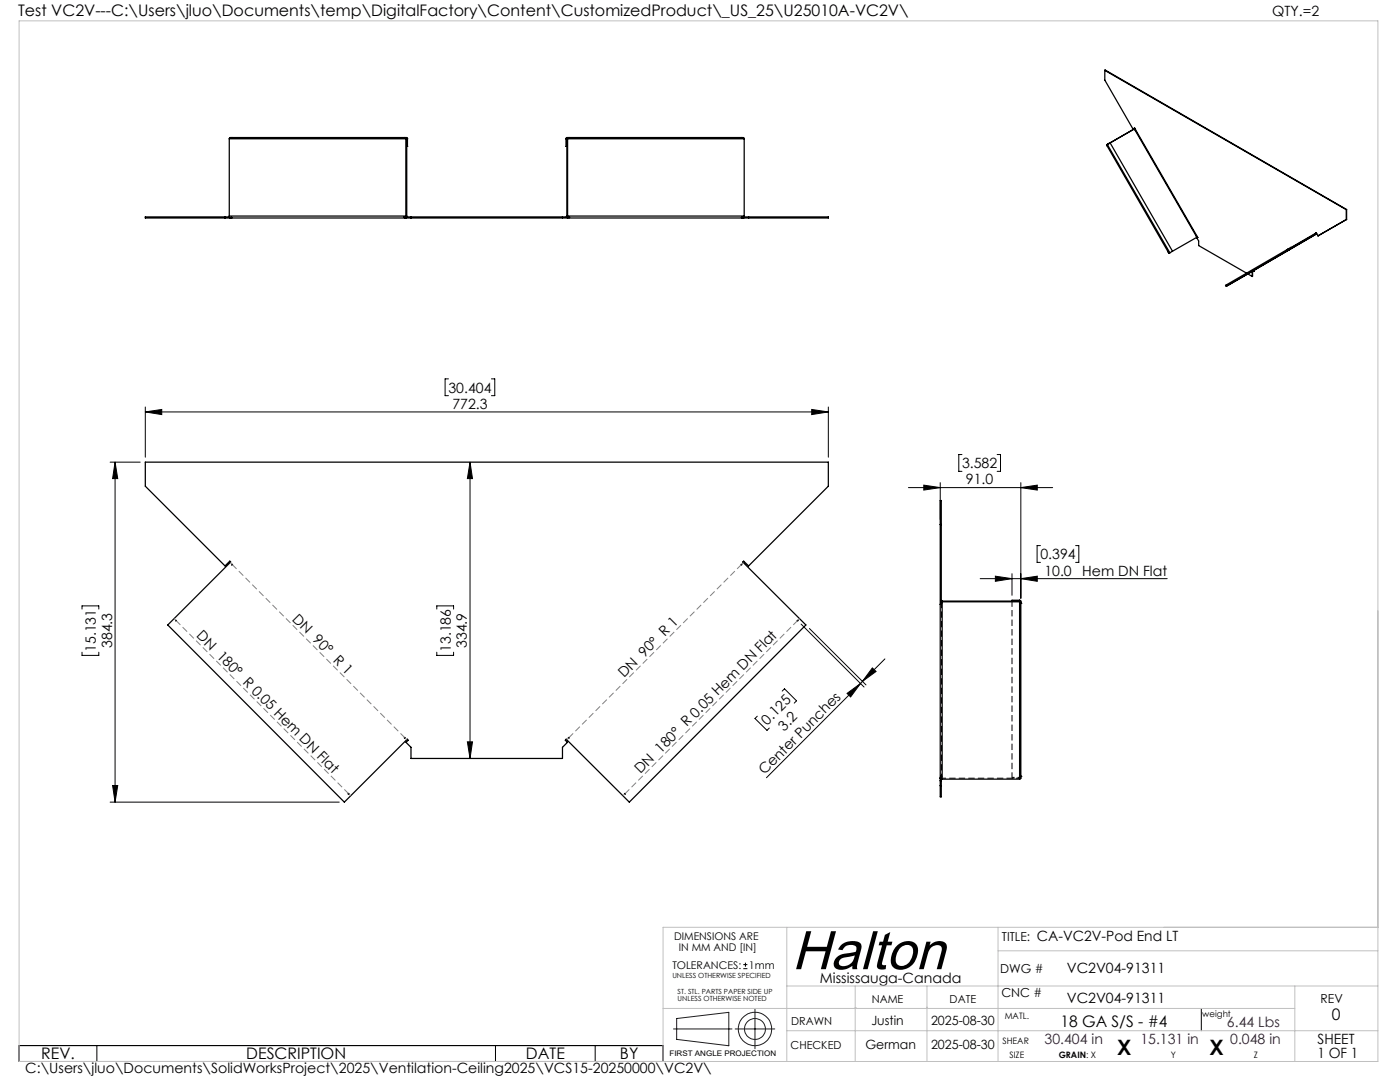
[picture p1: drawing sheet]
<svg xmlns="http://www.w3.org/2000/svg" width="279mm" height="216mm" viewBox="0 0 279 216" stroke-linecap="round" stroke-linejoin="round" font-family="sans-serif">
<g fill="none" stroke="#000" stroke-width=".25">
<path d="M220.5 14v2l5.6 9.7 .3-.2 .1 .1M220.5 14l48.2 27.8M45.8 27.7h35.5M45.8 27.7v15.4M81.2 27.7h.1M81.2 27.4h-35.3l-.1 .3M81.2 29.2h.1M81.2 27.7v15.4M81.3 27.7l-.1-.3-.2 .1v15.8M81.3 27.7v1.5h-.1M113 27.7l.1-.3 .2 .2-.1 15.7M113 27.7h35.5"/>
<path d="M113 27.7v1.5h.1M113.1 29.2v-1.5v15.4M113.1 27.4h.4M113.6 27.4h34.3M148 27.4l.1 .1zM148 27.4h.3l.2 .3M148.5 27.7v15.4M220.8 28.9l12.5 21.7 .2-.2M220.9 28.9h.1M221 29.1h.1M221 28.8l-.1 .1M221 28.8l12.5 21.6"/>
<path d="M221.5 28.5l-.5 .3M221.5 28.5l12.5 21.6M221.5 28.5l-.6 .4M226.3 25.8l-5.4 3.1M226.4 25.7l12.5 21.6M226.4 25.7l-5.5 3.2M226.4 25.7l-.1 .1M226.5 25.6l-.1 .1M226.5 25.6l-.2 .2M226.5 25.6l12.5 21.7M226.6 25.9h.1M44.9 43.3v.2"/>
<path d="M45.8 43.1l.2 .4M45.8 43.1h35.4M45.8 43.3h-16.8v.2h136.3v-.2h-16.8M45.9 43.4v.1M46.2 43.3l.1 .2zM80.6 43.3l.2 .2zM81 43.3h32.2M81 43.3v.2M81.2 43.1l.1 .2M82 43.3v.2M112.3 43.3v.2M113.1 43.1l-.1 .2"/>
<path d="M113.1 43.1h35.4M113.2 43.3v.2M113.6 43.4l.1-.1-.2 .2zM148.1 43.3l-.1 .2zM148.4 43.4v.1M148.5 43.1v.3l-.3 .1M149.4 43.3v.2M233.2 50.3h.1M234 50.1l-.5 .3M238.7 47.1h.1M238.9 47.5l.3 .6v.9l9.6 5.5M238.9 47.3l-4.9 2.8"/>
<path d="M239 47.3h-.1M239 47.3v.1M239 47.4l-.1 .1M244.7 56.9l.1 .1zM249 54.6l.9 .6M249.9 54.3v.9M250.2 54h.1M250.2 54l-5.4 3.1M250.3 53.9v.1M250.3 54l-.4 .3M256.9 49.8l.1 .2zM257.1 49.7l-12.4 7.2-.1 .1 .2 .1"/>
<path d="M257.1 49.7l.1 .2-.1-.1M257.1 49.7v.1M257.1 49.7l.5-.3 .1 .1-.6 .3M257.1 49.8h.1M262.5 46.7h.1M262.6 46.6l.1 .1M262.6 46.6l-5.5 3.2M262.6 46.5v.1M262.6 46.5l.4 .6M262.6 46.5l-4.9 2.9M262.7 46.7l-17.9 10.4M262.7 46.7l-12.5 7.3"/>
<path d="M262.7 46.5v.2M263.1 47l-.1 .1M268.7 41.8v2M268.7 43.8l-5.7 3.3M268.7 41.8h.1M29 92.2h136.3v4.8l-15.9 15.9-1-.9-.2 .1 12.6 12.6-35.2 35.4-12.6-12.6-.2 .2 .4 .4-.9 1v2.2h-30.3v-2.2l-1-1 .5-.4-.2-.2-12.6 12.6-35.2-35.4 12.5-12.6-.1-.1-1 .9-15.9-15.9zM187.6 104.7h.3M187.9 119.8l.1 .1M188 119.9v35.6M188 119.9h15.5M202 119.9h.1M203.5 119.8l.2 .1-.1 .2h-15.7"/>
<path d="M203.5 119.9h.1M203.5 119.8v35.7M203.5 119.8h-1.5v.1M203.7 119.9v.5v-.1M187.6 120.6h.3v-20.7h-.3v59.1h.3v-3.6M187.9 120.5h.1M203.7 120.4h.1M203.7 120.4v34.5M80.7 147.2h.2zM124.7 158.3v.2zM187.6 155.2l.4 .3M187.6 155.8h.3"/>
<path d="M187.6 155.4h.1M187.6 156.8h.3M187.7 154.9l.2 .1zM188 155.5h15.5M203.7 154.9h.1M203.7 154.9v.4l-.2 .2"/>
<circle cx="46.3" cy="112.7" r=".08"/>
<circle cx="148" cy="112.7" r=".07"/>
<circle cx="35.1" cy="123.8" r=".06"/>
<circle cx="159.2" cy="123.9" r=".08"/>
<circle cx="69.6" cy="158.4" r=".07"/>
<circle cx="113.5" cy="147.2" r=".06"/>
</g>
<g fill="none" stroke="#000" stroke-width=".2" stroke-dasharray="1.3 .6" stroke-linecap="butt">
<path d="M187.7 119.6h.2M187.9 119.8h-.2M187.9 120.1l-.2-.3M187.9 120.5l-.2-.2 .2 .1M187.9 120.5l.1-.2M187.9 120.2l-.2 .1M203.5 120.3v-.4M203.5 120.4h.2M203.7 120.2l-.2 .1M203.7 120.2v.1M203.7 120.3v-.1M187.8 155.3h.1"/>
<path d="M187.9 155.2l.2 .1M187.9 155.3v.1M187.9 155.2h-.2M187.9 155.2v.1M187.9 155l.1-.1M187.9 154.8l-.2 .1M203.5 155.3v-.4M203.5 154.9l.2 .1M203.7 154.8h-.2M203.7 154.8v.1M203.7 155.3l-.2-.2"/>
</g>
<path d="M187.9 155.2v-34.6M203.5 155.3h-15.4M203.5 154.9v-34.5" fill="none" stroke="#000" stroke-width=".2" stroke-dasharray="1.3 .6" stroke-dashoffset=".5" stroke-linecap="butt"/>
<path d="M202 155.3h1.5M202 155.1h1.5" fill="none" stroke="#000" stroke-width=".2" stroke-dasharray="1.3 .6" stroke-dashoffset=".8" stroke-linecap="butt"/>
<path d="M202 119.9v35.4" fill="none" stroke="#000" stroke-width=".2" stroke-dasharray="1.3 .6" stroke-dashoffset=".1" stroke-linecap="butt"/>
<g fill="none" stroke="#000" stroke-width=".2">
<path d="M89.5 75.6h-.7v3.4h.7M98.1 75.6h.6v3.4h-.6M22 92.2h6M23 92.2l.5 3.3h-1zM23 92.2v67.9M29 82.2l3.3-.5v1zM29 81.2v10M29 82.2h136.3M93.8 92.2l.5 3.3h-1zM93.8 92.2v59.1M162 81.7l3.3 .5-3.3 .5zM165.3 81.2v10"/>
<path d="M181.3 97.3h28.8M184.4 96.8l3.2 .5-3.2 .5zM187.6 96.3v7.4M192 90.7h-.7v3.4h.7M199 90.7h.7v3.4h-.7M203.7 97.3l3.3-.5v1zM203.7 96.3v23.1M195.6 115.5h37.3M198.6 115l3.4 .5-3.4 .5zM202 114.5v4.3M203.7 115.5l3.3-.5v1zM207.6 108.9h-.6v3.3h.6"/>
<path d="M214.7 108.9h.6v3.3h-.6M16.4 121.5v-.6h3.3v.6M16.4 130.1v.7h3.3v-.7M87.2 130.1v.7h3.3v-.7M87.2 121.5v-.6h3.3v.6M156.1 137.9l.5-.5 2.4 2.4-.5 .5M159.9 124.5l12.5 12.6M161.5 125.4l11.3 11.3M169.1 138.4l2.6-2-1.9 2.7zM171.7 136.4l-18.7 18.8M172.1 136l-.4 .4M174.1 133.3l.7 .7-2.7 2z"/>
<path d="M176.6 131.5l-4.5 4.5M22.5 156.7h1l-.5 3.4zM93.3 148h1l-.5 3.3zM151.1 142.9l-.4 .5 2.4 2.3 .4-.4M22 160.1h45.7M148.3 193.3h.9M148.3 192.5h.9M148.8 192.1v.8M3.8 208.6h128.5v3.2h-128.5zM19.3 208.6v3.2M98.9 208.6v3.2M118.8 208.6v3.2"/>
<path d="M239.7 201.2v4.5"/>
</g>
<g fill="none" stroke="#191924" stroke-width=".2">
<path d="M134.4 205.3h11.7M135 203.2l10.5-1.2v6.7l-10.5-1.3zM146.7 205.3h7.9M150.7 201.4v7.9"/>
<circle cx="150.7" cy="205.3" r="2.09"/>
<circle cx="150.7" cy="205.3" r="3.3"/>
</g>
<path d="M46.3 112.6l-.3-.3M148.4 112.3l-.4 .3M35.1 123.8l-.4-.4M159.6 123.4l-.4 .4M70 158.8l-.4-.4M81.2 147.6l-.4-.3M113.5 147.3l-.4 .3M124.7 158.4l-.4 .4" fill="none" stroke="#808080" stroke-width=".2" stroke-dasharray="1.3 .6" stroke-linecap="butt"/>
<path d="M147.9 112.7l-34.3 34.5M159.1 123.9l-34.3 34.4M69.5 158.3l-34.3-34.4M80.7 147.2l-34.3-34.5" fill="none" stroke="#808080" stroke-width=".2" stroke-dasharray="1.3 .6" stroke-dashoffset=".1" stroke-linecap="butt"/>
<path d="M3.8 4.2h271.2v207.6h-271.2zM157 196.7h118M157 185v26.8M170.7 196.7v15.1M185 196.7v15.1M199.2 185v26.8M199.2 189.7h75.8M258.4 196.7v15.1M275 185h-142.7v26.8M132.3 201.2h126.1M157 205.7h118M170.7 201h.1" fill="none" stroke="#c0c0c0" stroke-width=".2"/>
<g fill="#000">
<path d="M29 82.2l3.3-.5v1zM162 81.7l3.3 .5-3.3 .5z"/>
<path d="M184.4 96.8l3.2 .5-3.2 .5zM203.7 97.3l3.3-.5v1zM198.6 115l3.4 .5-3.4 .5zM203.7 115.5l3.3-.5v1z"/>
<path d="M169.1 138.4l2.6-2-1.9 2.7zM174.1 133.3l.7 .7-2.7 2z"/>
<path d="M22.5 156.7h1l-.5 3.4zM23 92.2l.5 3.3h-1zM93.3 148h1l-.5 3.3zM93.8 92.2l.5 3.3h-1z"/>
</g>
<text font-size="11" x="158" y="193.4">Halton</text>
<g font-size="4.2">
<text x="223" y="210.4">X</text>
<text x="241.4" y="210.4">X</text>
</g>
<g font-size="3.2">
<text x="3.6" y="3.3">Test VC2V---C:\Users\jluo\Documents\temp\DigitalFactory\Content\CustomizedProduct\_US_25\U25010A-VC2V\</text>
<text x="265.8" y="203.5">0</text>
<text x="211.6" y="204.9">18 GA S/S - #4</text>
<text x="8.2" y="211.4">REV.</text>
<text x="49.2" y="211.4">DESCRIPTION</text>
<text x="105" y="211.4">DATE</text>
<text x="123.7" y="211.4">BY</text>
</g>
<g font-size="2.8">
<text x="253.9" y="3.3">QTY.=2</text>
<text x="89.5" y="78.3">30.404</text>
<text x="90.3" y="81.6">772.3</text>
<text x="192" y="93.4">3.582</text>
<text x="192.8" y="96.7">91.0</text>
<text x="207.7" y="111.6">0.394</text>
<text x="208.4" y="114.8">10.0</text>
<text x="216" y="114.8">Hem DN Flat</text>
<text x="58.2" y="123.7" transform="rotate(45 58.2 123.7)">DN 90° R 1</text>
<text x="19.1" y="130.1" transform="rotate(-90 19.1 130.1)">15.131</text>
<text x="22.4" y="129.3" transform="rotate(-90 22.4 129.3)">384.3</text>
<text x="39.1" y="126.9" transform="rotate(45 39.1 126.9)">DN 180° R 0.05 Hem DN Flat</text>
<text x="89.9" y="130.1" transform="rotate(-90 89.9 130.1)">13.186</text>
<text x="93.2" y="129.3" transform="rotate(-90 93.2 129.3)">334.9</text>
<text x="124.5" y="135.3" transform="rotate(-45 124.5 135.3)">DN 90° R 1</text>
<text x="153.1" y="144.8" transform="rotate(-45 153.1 144.8)">0.125</text>
<text x="156.5" y="146" transform="rotate(-45 156.5 146)">3.2</text>
<text x="127.8" y="154.4" transform="rotate(-45 127.8 154.4)">DN 180° R 0.05 Hem DN Flat</text>
<text x="152.6" y="154.7" transform="rotate(-45 152.6 154.7)">Center Punches</text>
<text x="206.9" y="187.8">CA-VC2V-Pod End LT</text>
<text x="163.6" y="196.1">Mississauga-Canada</text>
<text x="212.9" y="194.1">VC2V04-91311</text>
<text x="212.9" y="200.1">VC2V04-91311</text>
<text x="263" y="208.3">SHEET</text>
<text x="5" y="214.1">C:\Users\jluo\Documents\SolidWorksProject\2025\Ventilation-Ceiling2025\VCS15-20250000\VC2V\</text>
<text x="262.9" y="211.1">1 OF 1</text>
</g>
<g font-size="2.8" fill="#400040">
<text x="208.5" y="208.3">30.404 in</text>
<text x="227.6" y="208.3">15.131 in</text>
<text x="244.9" y="204.9">6.44 Lbs</text>
<text x="245.5" y="208.3">0.048 in</text>
</g>
<g font-size="2.5">
<text x="200" y="187.8">TITLE:</text>
<text x="199.6" y="194.1">DWG #</text>
<text x="199.9" y="198.9">CNC #</text>
<text x="263.5" y="200.1">REV</text>
<text x="172.7" y="209.3">German</text>
<text x="173.9" y="204.6">Justin</text>
<text x="185.8" y="204.6">2025-08-30</text>
<text x="185.8" y="209.3">2025-08-30</text>
</g>
<g font-size="2.2">
<text x="174" y="200.1">NAME</text>
<text x="189.5" y="200.1">DATE</text>
<text x="157.8" y="209.3">CHECKED</text>
<text x="157.9" y="204.6">DRAWN</text>
</g>
<g font-size="2.1">
<text x="134.5" y="187.6">DIMENSIONS ARE</text>
<text x="135.5" y="189.7">IN MM AND [IN]</text>
<text x="134.2" y="193.3">TOLERANCES:</text>
<text x="149.5" y="193.3">1mm</text>
</g>
<g font-size="1.8">
<text x="200.5" y="203.3">MATL.</text>
<text x="240" y="202.8">weight</text>
<text x="200.1" y="208.3">SHEAR</text>
<text x="201.5" y="211.1">SIZE</text>
<text x="211.3" y="211.1">GRAIN: X</text>
<text x="233.7" y="211.1">Y</text>
<text x="250.2" y="211.1">Z</text>
</g>
<text font-size="1.5" x="133.6" y="210.7">FIRST ANGLE PROJECTION</text>
<g font-size="1.4">
<text x="134.2" y="195.1">UNLESS OTHERWISE SPECIFIED</text>
<text x="135.2" y="198.3">ST. STL. PARTS PAPER SIDE UP</text>
<text x="135.2" y="199.7">UNLESS OTHERWISE NOTED</text>
</g>
</svg>
